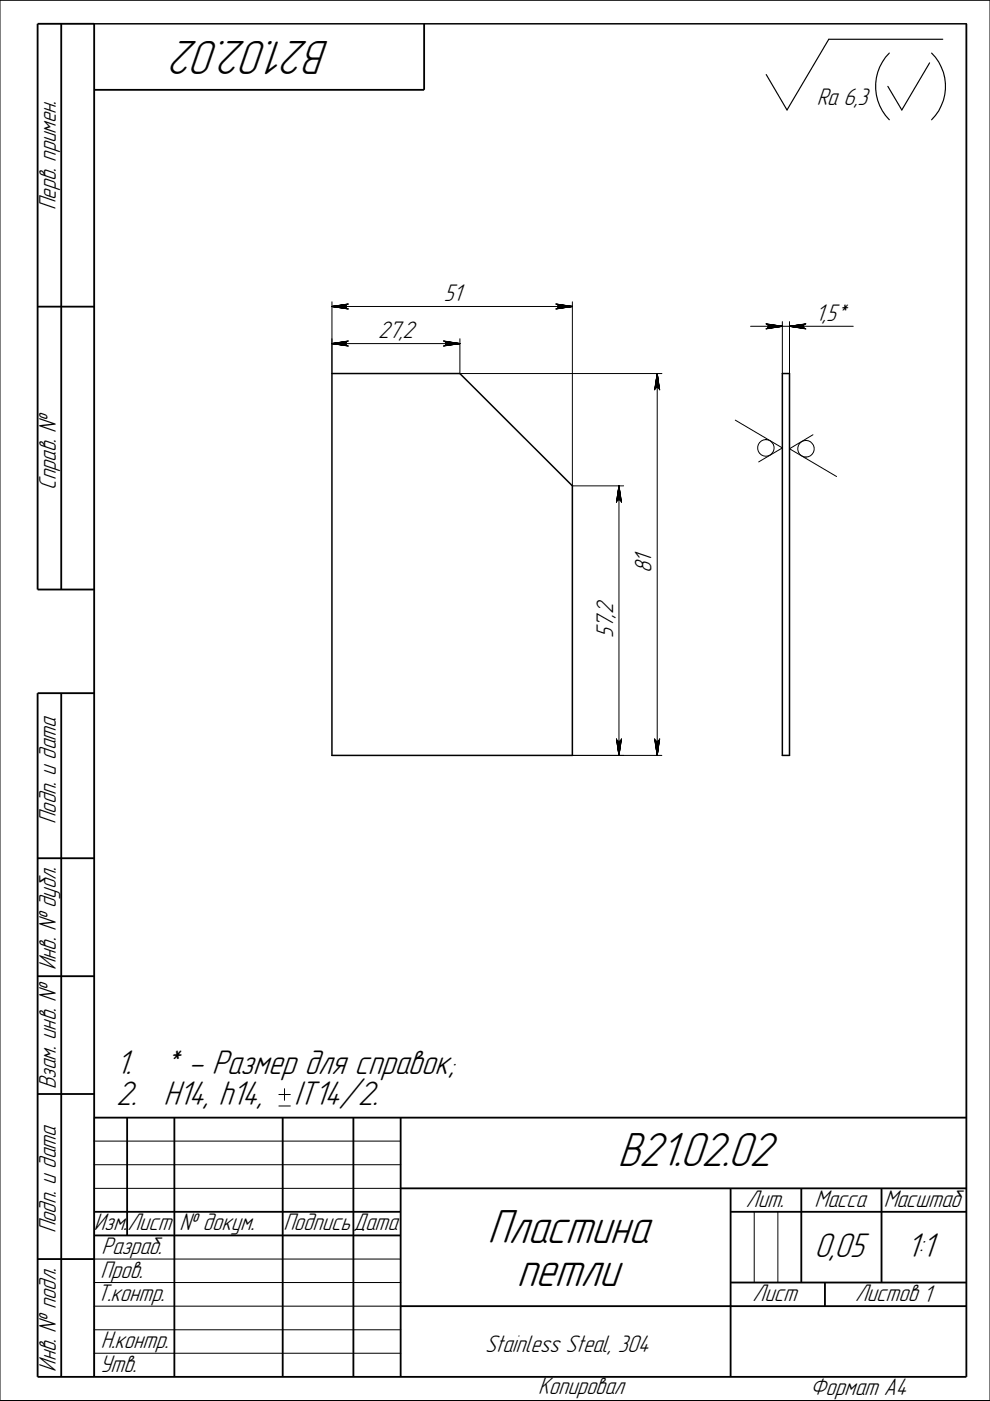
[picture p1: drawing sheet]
<svg xmlns="http://www.w3.org/2000/svg" width="210mm" height="297mm" viewBox="0 0 210 297" stroke-linecap="round" stroke-linejoin="round" font-family="sans-serif">
<g fill="none" stroke="#000" stroke-width=".21">
<path d="M0 .1h209.9v296.8h-209.9zM70.4 72.8l3.5-.5zM70.4 72.8l3.3-.4zM70.4 72.8l3.1-.3zM70.4 72.8l3-.2-.1 .1zM70.4 72.8l2.9-.1v.2zM70.4 72.8l2.9 .1 .1 .2zM70.4 72.8l3 .3 .1 .1zM70.4 72.8l3.3 .5zM70.4 72.8l3.5 .6zM70.4 65l3.5-.5zM70.4 65l3.3-.5z"/>
<path d="M70.4 65l3.1-.4-.1 .1zM70.4 65l3-.3-.1 .2zM70.4 65l2.9-.1v.2zM70.4 65l2.9 .1 .1 .1zM70.4 65l3 .2 .1 .2zM70.4 65l3.3 .5zM70.4 65l3.5 .5zM70.4 64v15.2M70.4 72.8h27.1M94 73.4l3.5-.6zM94 72.3l3.5 .5zM94.2 73.3l3.3-.5z"/>
<path d="M94.2 72.4l3.3 .4zM94.4 72.5l3.1 .3zM94.5 73.1l3-.3-3.1 .4zM94.5 72.6l3 .2-3-.1zM94.5 72.9l3-.1-3 .3zM94.5 72.7l3 .1-3 .1zM97.5 71.8v7.4M97.5 79.2h42.8M117.8 65.5l3.6-.5zM117.8 64.5l3.6 .5zM118 65.5l3.4-.5zM118 64.5l3.4 .5z"/>
<path d="M118.2 64.6l3.2 .4-3.1-.3zM118.3 65.2l3.1-.2-3.2 .4zM118.3 64.7l3.1 .3-3-.1zM118.4 65.1l3-.1-3.1 .2zM118.4 64.9l3 .1-3 .1zM121.4 64v39h10.8M121.4 65h-51M139.3 79.2v81M139.3 79.2l-.5 3.5zM139.3 79.2l-.4 3.3zM139.3 79.2l-.2 3-.2 .1zM139.3 79.2l-.1 3h-.1z"/>
<path d="M139.3 79.2l.1 3h-.2zM139.3 79.2l.3 3h-.2zM139.3 79.2l.4 3.1-.1-.1zM139.3 79.2l.5 3.3zM139.3 79.2l.6 3.5zM159.1 69.2h21.8M162.4 69.7l3.5-.5zM162.4 68.7l3.5 .5zM162.6 69.7l3.3-.5zM162.6 68.7l3.3 .5zM162.7 68.8l3.2 .4-3.1-.3zM162.8 69.5l3.1-.3-3.2 .4z"/>
<path d="M162.8 68.9l3.1 .3-3-.1zM162.9 69.3l3-.1-3.1 .3zM162.9 69.1l3 .1-3 .1zM165.9 68.2v11M167.4 69.2l3.5-.5zM167.4 69.2l3.3-.5zM167.4 69.2l3.1-.4-.1 .1zM167.4 69.2l3-.3v.2zM167.4 69.2l3-.1v.2zM167.4 69.2l3 .1v.2zM167.4 69.2l3.1 .4zM167.4 69.2l3.3 .5z"/>
<path d="M167.4 69.2l3.5 .5zM167.4 68.2v11M155.9 89.1l10 5.9-5 2.9M172.4 92.2l-5 2.9 10 5.9M131.2 103v3M131.2 103l-.5 3.5zM131.2 103l-.5 3.3zM131.2 103l-.2 3-.2 .2zM131.2 103l-.1 3h-.1zM131.2 103l.1 3h-.2zM131.2 103l.3 3h-.2zM131.2 103l.4 3.2-.1-.2z"/>
<path d="M131.2 103l.5 3.3zM131.2 103l.6 3.5zM131.2 103v57.2M130.7 156.6l.5 3.6zM130.7 156.8l.5 3.4zM130.8 157l.2 .1 .2 3.1zM131 157.1l.1 .1 .1 3zM131.1 157.2h.2l-.1 3zM131.2 157.2v3M131.3 157.2l.2-.1-.3 3.1zM131.5 157.1l.1-.1-.4 3.2zM131.7 156.8l-.5 3.4z"/>
<path d="M131.8 156.6l-.6 3.6zM138.8 156.6l.5 3.6zM138.9 156.8l.4 3.4zM138.9 157l.2 .1 .2 3.1zM139.1 157.1l.1 .1 .1 3zM139.2 157.2h.2l-.1 3zM139.4 157.2l.2-.1-.3 3.1zM139.6 157.1l.1-.1-.4 3.2zM139.8 156.8l-.5 3.4zM139.9 156.6l-.6 3.6zM121.4 160.2h18.9M20 237v54.9"/>
<path d="M59.1 234.5h2.5M59.1 232.1h2.5M60.3 230.8v2.5M20 252h64.9M20 246.9h64.9M20 241.9h64.9M159.9 256.9v15M164.9 256.9v15M20 276.9h64.9M20 271.9h64.9M20 266.9h64.9M20 286.9h64.9"/>
<path d="M20 281.9h64.9"/>
<circle cx="162.4" cy="95" r="1.75"/>
<circle cx="170.9" cy="95.2" r="1.76"/>
</g>
<path d="M20 5h184.9M70.4 79.2h27.1l23.9 23.8v57.2h-51zM165.9 79.2h1.5v81h-1.5z" fill="none" stroke="#000" stroke-width=".32"/>
<g fill="none" stroke="#000" stroke-width=".39">
<path d="M13 5v120M89.9 5v14h-69.9M204.9 5v286.9h-196.9v-144.9h12M8 65h12M70.4 73h3.1M70.4 72.7h3.1M70.4 65.2h3.1M70.4 64.8h3.1M94.4 73h3.1M94.4 72.7h3.1M118.2 65.2h3.2M118.2 64.8h3.2"/>
<path d="M139.5 79.2v3.1M162.7 69.4h3.2M162.7 69h3.2M167.4 69.4h3.1M167.4 69h3.1M131 103v3.2M131.4 103v3.2M20 125h-12v-120h12v286.9M13 147v144.9M131 157v3.2M131.4 157v3.2M139.5 157v3.2"/>
<path d="M8 182h12M8 207h12M8 232h12M20 237h184.9M27 237v24.9M37 237v54.9M59.9 237v54.9M74.9 237v54.9M84.9 237v54.9M20 256.9h64.9M84.9 252h120M154.9 256.9h50"/>
<path d="M154.9 252v39.9M169.9 252v19.9M186.9 252v19.9M8 266.9h12M20 261.9h64.9M84.9 276.9h120M154.9 271.9h50M174.9 271.9v5"/>
</g>
<g fill="none" stroke="#000" stroke-width=".25">
<path d="M188.6 11.3a10 10 0 0 0 0 14.1M197.1 13.3l-5.9 10-3-5M197.5 11.3a10 10 0 0 1 0 14.1M199.9 8.3h-24.2l-8.8 15-4.4-7.5M70.4 73h3M70.4 65.1h3M70.4 64.9h3M94.5 73h3M118.3 65.1h3.1M118.3 64.9h3.1M139.5 79.2v3M162.8 69.1h3.1"/>
<path d="M167.4 69.1h3M131.1 103v3M131.4 103v3M131.1 157.1v3.1M131.4 157.1v3.1M139.5 157.1v3.1"/>
</g>
<g fill="#000">
<path d="M70.4 72.8l3.5-.5zM70.4 72.8l3.3-.4zM70.4 72.8l3.3 .5zM70.4 72.8l3.5 .6zM70.4 65l3.5-.5zM70.4 65l3.3-.5zM70.4 65l3.3 .5zM70.4 65l3.5 .5zM94 73.4l3.5-.6zM94.2 73.3l3.3-.5zM94.2 72.4l3.3 .4zM94 72.3l3.5 .5z"/>
<path d="M117.8 65.5l3.6-.5zM118 65.5l3.4-.5zM118 64.5l3.4 .5zM117.8 64.5l3.6 .5zM139.3 79.2l-.5 3.5zM139.3 79.2l-.4 3.3zM139.3 79.2l.5 3.3zM139.3 79.2l.6 3.5zM162.4 69.7l3.5-.5zM162.6 69.7l3.3-.5zM162.6 68.7l3.3 .5zM162.4 68.7l3.5 .5z"/>
<path d="M167.4 69.2l3.5-.5zM167.4 69.2l3.3-.5zM167.4 69.2l3.3 .5zM167.4 69.2l3.5 .5zM131.2 103l-.5 3.5zM131.2 103l-.5 3.3zM131.2 103l.5 3.3zM131.2 103l.6 3.5zM131.8 156.6l-.6 3.6zM131.7 156.8l-.5 3.4zM130.7 156.8l.5 3.4zM130.7 156.6l.5 3.6z"/>
<path d="M139.9 156.6l-.6 3.6zM139.8 156.8l-.5 3.4zM138.9 156.8l.4 3.4zM138.8 156.6l.5 3.6z"/>
</g>
<path d="M70.4 72.7h3M94.5 72.7h3M139.2 79.2v3M162.8 69.3h3.1M167.4 69.3h3M139.2 157.1v3.1" fill="none" stroke="#000" stroke-width=".28"/>
<path d="M139.1 79.2v3.1M139.1 157v3.2" fill="none" stroke="#000" stroke-width=".42"/>
<g font-size="10.7">
<text x="70" y="8.7" transform="rotate(-180 70 8.7)">В21.02.02</text>
<text x="131" y="247.3">В21.02.02</text>
<text x="103.4" y="263.5">Пластина</text>
<text x="109.6" y="272.7">петли</text>
</g>
<g font-size="7.6">
<text x="24.7" y="227.7">1.</text>
<text x="34.6" y="227.7">* - Размер для справок;</text>
<text x="24.7" y="234.3">2.</text>
<text x="34.6" y="234.3">H14, h14,</text>
<text x="62.3" y="234.3">IT14/2.</text>
<text x="172.7" y="266.5">0,05</text>
<text x="192.3" y="266.5">1:1</text>
</g>
<g font-size="5.4">
<text x="173.2" y="22.2">Ra 6,3</text>
<text x="11.9" y="44.6" transform="rotate(-90 11.9 44.6)">Перв. примен.</text>
<text x="94.1" y="63.9">51</text>
<text x="80.2" y="71.7">27,2</text>
<text x="172.9" y="68.1">1,5*</text>
<text x="11.9" y="103.8" transform="rotate(-90 11.9 103.8)">Справ. №</text>
<text x="138.1" y="121.5" transform="rotate(-90 138.1 121.5)">81</text>
<text x="130" y="135.2" transform="rotate(-90 130 135.2)">57,2</text>
<text x="11.9" y="174.8" transform="rotate(-90 11.9 174.8)">Подп. и дата</text>
<text x="11.9" y="230.9" transform="rotate(-90 11.9 230.9)">Взам. инв. № Инв. № дубл.</text>
<text x="158.2" y="255.9">Лит.</text>
<text x="172.7" y="255.9">Масса</text>
<text x="187.4" y="255.9">Масштаб</text>
<text x="11.9" y="261.5" transform="rotate(-90 11.9 261.5)">Подп. и дата</text>
<text x="19.9" y="260.9">Изм.Лист № докум.</text>
<text x="60.1" y="260.9">ПодписьДата</text>
<text x="21.6" y="265.9">Разраб.</text>
<text x="20.6" y="275.9">Т.контр.</text>
<text x="21.3" y="270.9">Пров.</text>
<text x="159.6" y="275.9">Лист</text>
<text x="181.3" y="275.9">Листов 1</text>
<text x="21.4" y="285.9">Н.контр.</text>
<text x="102.9" y="286.7">Stainless Steal, 304</text>
<text x="11.9" y="290.9" transform="rotate(-90 11.9 290.9)">Инв. № подл.</text>
<text x="21.2" y="290.9">Утв.</text>
<text x="114.1" y="295.6">Копировал</text>
<text x="171.8" y="295.7">Формат A4</text>
</g>
</svg>
